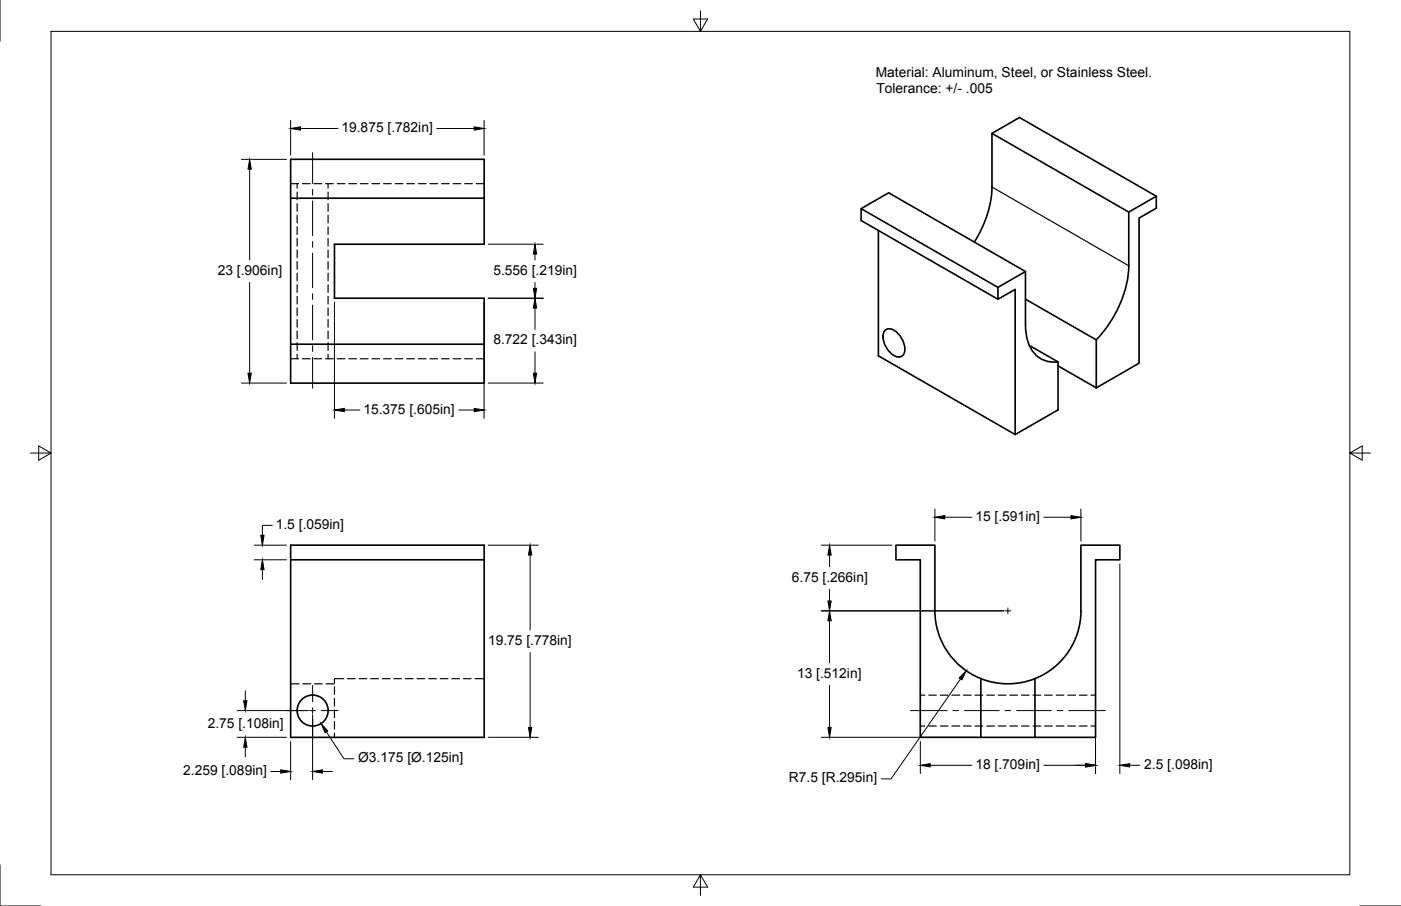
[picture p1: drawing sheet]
<svg xmlns="http://www.w3.org/2000/svg" width="432mm" height="279mm" viewBox="0 0 432 279" stroke-linecap="round" stroke-linejoin="round" font-family="sans-serif">
<!-- layer: Hidden -->
<g fill="none" stroke="#000" stroke-width=".36">
<path d="M89.6 56.6h2.4M91.6 56.6v1.4M91.6 59.2v2.4M93.2 56.6h2.4M96.8 56.6h2.3M100.4 56.6h2.3M101.1 56.6v1.4M101.1 59.2v2.4M103.9 56.6h2.4M107.5 56.6h2.4M111.1 56.6h2.4M114.6 56.6h2.4"/>
<path d="M118.2 56.6h2.4M121.8 56.6h2.4M125.3 56.6h2.4M128.9 56.6h2.4M132.5 56.6h2.4M136.1 56.6h2.4M139.7 56.6h2.3M143.2 56.6h2.4M146.8 56.6h2.4M91.6 62.8v2.4M91.6 66.4v2.3M91.6 69.9v2.4"/>
<path d="M91.6 73.5v2.4M91.6 77.1v2.4M101.1 62.8v2.4M101.1 66.4v2.3M101.1 69.9v2.4M101.1 73.5v2.4M101.1 77.1v2.4M91.6 80.7v2.3M91.6 84.2v2.4M91.6 87.8v2.4M91.6 91.4v2.4M91.6 95v2.3"/>
<path d="M91.6 98.5v2.4M101.1 80.7v2.3M101.1 84.2v2.4M101.1 87.8v2.4M101.1 91.4v2.4M101.1 95v2.3M101.1 98.5v2.4M89.6 110.6h2.4M91.6 102.1v2.4M91.6 105.7v2.4M91.6 109.2v1.4M93.2 110.6h2.4"/>
<path d="M96.8 110.6h2.3M100.4 110.6h2.3M101.1 102.1v2.4M101.1 105.7v2.4M101.1 109.2v1.4M103.9 110.6h2.4M107.5 110.6h2.4M111.1 110.6h2.4M114.6 110.6h2.4M118.2 110.6h2.4M121.8 110.6h2.4M125.3 110.6h2.4"/>
<path d="M128.9 110.6h2.4M132.5 110.6h2.4M136.1 110.6h2.4M139.7 110.6h2.3M143.2 110.6h2.4M146.8 110.6h2.4M89.6 210.9h2.6M93.3 210.9h2.4M96.9 210.9h2.4M100.5 210.9h2.6M103.1 211.8v2.4M103.1 215.4v2.3"/>
<path d="M103.1 218.9v2.4M105.9 209.3h-2.8v1.3M107.1 209.3h2.4M110.7 209.3h2.4M114.2 209.3h2.4M117.8 209.3h2.4M121.4 209.3h2.4M125 209.3h2.3M128.5 209.3h2.4M132.1 209.3h2.4M135.7 209.3h2.4M139.3 209.3h2.3"/>
<path d="M142.8 209.3h2.4M146.4 209.3h2.8M283.6 214.4h1.5M286.2 214.4h2.4M289.8 214.4h2.4M293.4 214.4h2.4M296.9 214.4h2.4M300.5 214.4h2.4M304.1 214.4h2.4M307.7 214.4h2.3M311.2 214.4h2.4M314.8 214.4h2.4"/>
<path d="M318.4 214.4h2.4M321.9 214.4h2.4M325.5 214.4h2.4M329.1 214.4h2.4M332.7 214.4h2.3M336.2 214.4h1.5M103.1 222.5v2.4M103.1 226.1v1.3M283.6 223.9h1.5M286.2 223.9h2.4M289.8 223.9h2.4M293.4 223.9h2.4"/>
<path d="M296.9 223.9h2.4M300.5 223.9h2.4M304.1 223.9h2.4M307.7 223.9h2.3M311.2 223.9h2.4M314.8 223.9h2.4M318.4 223.9h2.4M321.9 223.9h2.4M325.5 223.9h2.4M329.1 223.9h2.4M332.7 223.9h2.3M336.2 223.9h1.5"/>
</g>
<!-- layer: Visible -->
<g fill="none" stroke="#000" stroke-width=".51">
<path d="M89.6 49.1h59.6v12h-59.6zM305.7 57.7v-16.6l42.2 24.3v16.6M305.7 41.1l8.5-4.9 42.2 24.3M305.7 57.7a33 33 0 0 1-5.4 16.9M89.6 61.1v45.1M149.2 61.1v14.2h-46.1v16.7h46.1v14.2M265.4 64.3l42.2 24.3M270.7 71.1v38.6l42.2 24.3M347.9 65.4l8.5-4.9v3.7l-5.3 3v44.8l-13.2 7.6M316.1 83.7l-42.2-24.2-8.5 4.8v3.7l42.2 24.3M316.1 92.3l21.8 12.5v14.8M347.9 81.9a35.5 35.5 0 0 1-10 22.9"/>
<path d="M89.6 106.2v12h59.6v-12M89.6 106.2h59.6M272.7 101.9a2.43 2.43 0 0 1 3.4 .3 6.7 6.7 0 0 1 2.5 6.8 2.19 2.19 0 0 1-3.7 .2 6.7 6.7 0 0 1-2.5-6.8zM316.1 100.3v-16.6l-8.5 4.9v3.7l5.3-3.1v44.8l13.2-7.6v-14.8l-8.9-5.1M316.1 100.3a11.7 11.7 0 0 0 4.4 10.2 8.3 8.3 0 0 0 5.6 1.1M326.1 112.8l11.8 6.8M89.6 168.1h59.6v59.3h-59.6zM89.6 172.6h59.6M302.3 209.3v18.1M302.3 209.3a22.5 22.5 0 0 0 16.7 0M302.3 209.3a22.5 22.5 0 0 1-14.2-20.9v-20.3h-12v4.5h7.5v54.8h35.4v-18.1M319 209.3a22.5 22.5 0 0 0 14.2-20.9l-.1-20.3h12v4.5h-7.4v54.8h-18.7"/>
<circle cx="96.4" cy="219.1" r="4.8"/>
</g>
<!-- layer: Visible Narrow -->
<path d="M305.7 57.7l42.2 24.3" fill="none" stroke="#000" stroke-width=".36"/>
<!-- layer: Border -->
<path d="M0 0v12.7M15.7 9.7h400.3v260.1h-400.3zM215.9 3.3v6.4l-2.2-3.8h4.4l-2.2 3.8M9.4 139.7h6.3l-3.8-2.2v4.4l3.8-2.2M416 139.7l3.8 2.2v-4.4l-3.8 2.2h6.4M0 266.7v12.7h12.7M215.9 269.8l2.2 3.8h-4.4l2.2-3.8v6.3M419.1 279.4h12.7" fill="none" stroke="#000" stroke-width=".31"/>
<!-- layer: Center Lines -->
<g fill="none" stroke="#000" stroke-width=".31">
<path d="M96.4 47.1v9.5M96.4 58.4v1.8M96.4 62v10.7M96.4 74.5v1.8M96.4 78v10.8M96.4 90.6v1.7M96.4 94.1v10.7M96.4 106.6v1.8M96.4 110.2v9.5M309.8 188.4h1.7M310.6 187.5v1.8M88.6 219.1h5.1"/>
<path d="M95.5 219.1h1.8M96.4 211.3v5.2M96.4 218.2v1.8M99 219.1h5.2M280.6 219.1h11.3M293.7 219.1h1.8M297.2 219.1h10.8M309.8 219.1h1.7M313.3 219.1h10.7M325.8 219.1h1.8M329.4 219.1h11.3M96.4 221.8v5.1"/>
</g>
<!-- layer: Dimensions -->
<g fill="none" stroke="#000" stroke-width=".31">
<path d="M89.6 37.1v10.8M92.6 39.6h11.6M134.6 39.6h11.6M149.2 37.1v10.8M74.4 49.1h13.9M76.9 52.2v28M150.5 75.3h16.9M164.9 78.4v1.8M76.9 87.1v28M103.1 93.2v35.8M149.2 93.2v35.8M150.5 92h16.9"/>
<path d="M164.9 87.1v1.8M164.9 95v6.6M74.4 118.1h13.9M150.5 118.1h16.9M164.9 108.5v6.6M106.1 126.4h4.8M141.4 126.4h4.8M288.1 157v9.9M291.2 159.5h8.4M321.7 159.5h8.4M333.1 157v9.9M78.3 168.1h10"/>
<path d="M78.3 172.6h10M80.9 175.7v3M83.9 162h-3v3.1M150.5 168.1h15.4M163.4 171.2v23.1M253.1 168.1h21.8M255.7 171.2v3.6M337.7 173.9v64.6M345.1 173.9v64.6M253.1 188.4h56.3M255.7 181.7v3.6M255.7 191.4v13"/>
<path d="M73.1 219.1h22M75.6 213v3.1M163.4 201.2v23.1M255.7 211.3v13M296.1 209.4l-21.5 30.8h-3M73.1 227.4h15.2M75.6 230.4v3.1M83.5 237.9h3M89.6 228.6v11.9M96.4 220.4v20.1M99.4 237.9h3M100.6 225.7l5.4 8.3h3.1"/>
<path d="M150.5 227.4h15.4M253.1 227.4h47.9M283.7 228.6v9.9M286.7 236h12.9M321.7 236h12.9M348.2 236h3"/>
</g>
<g fill="#000" stroke="#000" stroke-width=".31">
<path d="M89.6 39.6l3-.5v1zM146.2 39.1l3 .5-3 .5zM76.9 49.1l.5 3.1h-1zM164.9 75.3l.5 3.1h-1zM164.4 88.9h1l-.5 3.1zM164.9 92l.5 3h-1zM76.4 115.1h1l-.5 3zM164.4 115.1h1l-.5 3zM103.1 126.4l3-.5v1.1zM146.2 125.9l3 .5-3 .6zM288.1 159.5l3.1-.5v1zM330.1 159l3 .5-3 .5z"/>
<path d="M80.9 172.6l.5 3.1h-1zM80.4 165.1h1l-.5 3zM163.4 168.1l.5 3.1h-1zM255.7 168.1l.5 3.1h-1zM255.7 188.4l.5 3h-1zM255.2 185.3h1l-.5 3.1zM75.1 216.1h1l-.5 3zM297.8 206.9l-1.3 2.8-.9-.6zM75.6 227.4l.5 3h-1zM86.5 237.4l3.1 .5-3.1 .5zM96.4 237.9l3-.5v1zM99 223.1l2 2.3-.8 .6z"/>
<path d="M162.9 224.3h1l-.5 3.1zM255.2 224.3h1l-.5 3.1zM283.7 236l3-.5v1zM334.6 235.5l3.1 .5-3.1 .5zM345.1 236l3.1-.5v1z"/>
</g>
<g font-size="4.3">
<text x="269.9" y="23.7">Material: Aluminum, Steel, or Stainless Steel.</text>
<text x="270.1" y="28.8">Tolerance: +/- .005</text>
<text x="105.2" y="40.7">19.875 [.782in]</text>
<text x="67.1" y="84.8">23 [.906in]</text>
<text x="152.1" y="84.8">5.556 [.219in]</text>
<text x="152.1" y="106.2">8.722 [.343in]</text>
<text x="112" y="127.6">15.375 [.605in]</text>
<text x="300.6" y="160.6">15 [.591in]</text>
<text x="85" y="163.2">1.5 [.059in]</text>
<text x="244.1" y="179.4">6.75 [.266in]</text>
<text x="150.4" y="198.9">19.75 [.778in]</text>
<text x="245.7" y="209">13 [.512in]</text>
<text x="64" y="224.4">2.75 [.108in]</text>
<text x="56.5" y="239">2.259 [.089in]</text>
<text x="110.4" y="235.1">Ø3.175 [Ø.125in]</text>
<text x="300.6" y="237.1">18 [.709in]</text>
<text x="352.7" y="237.1">2.5 [.098in]</text>
<text x="243.1" y="241.3">R7.5 [R.295in]</text>
</g>
</svg>
